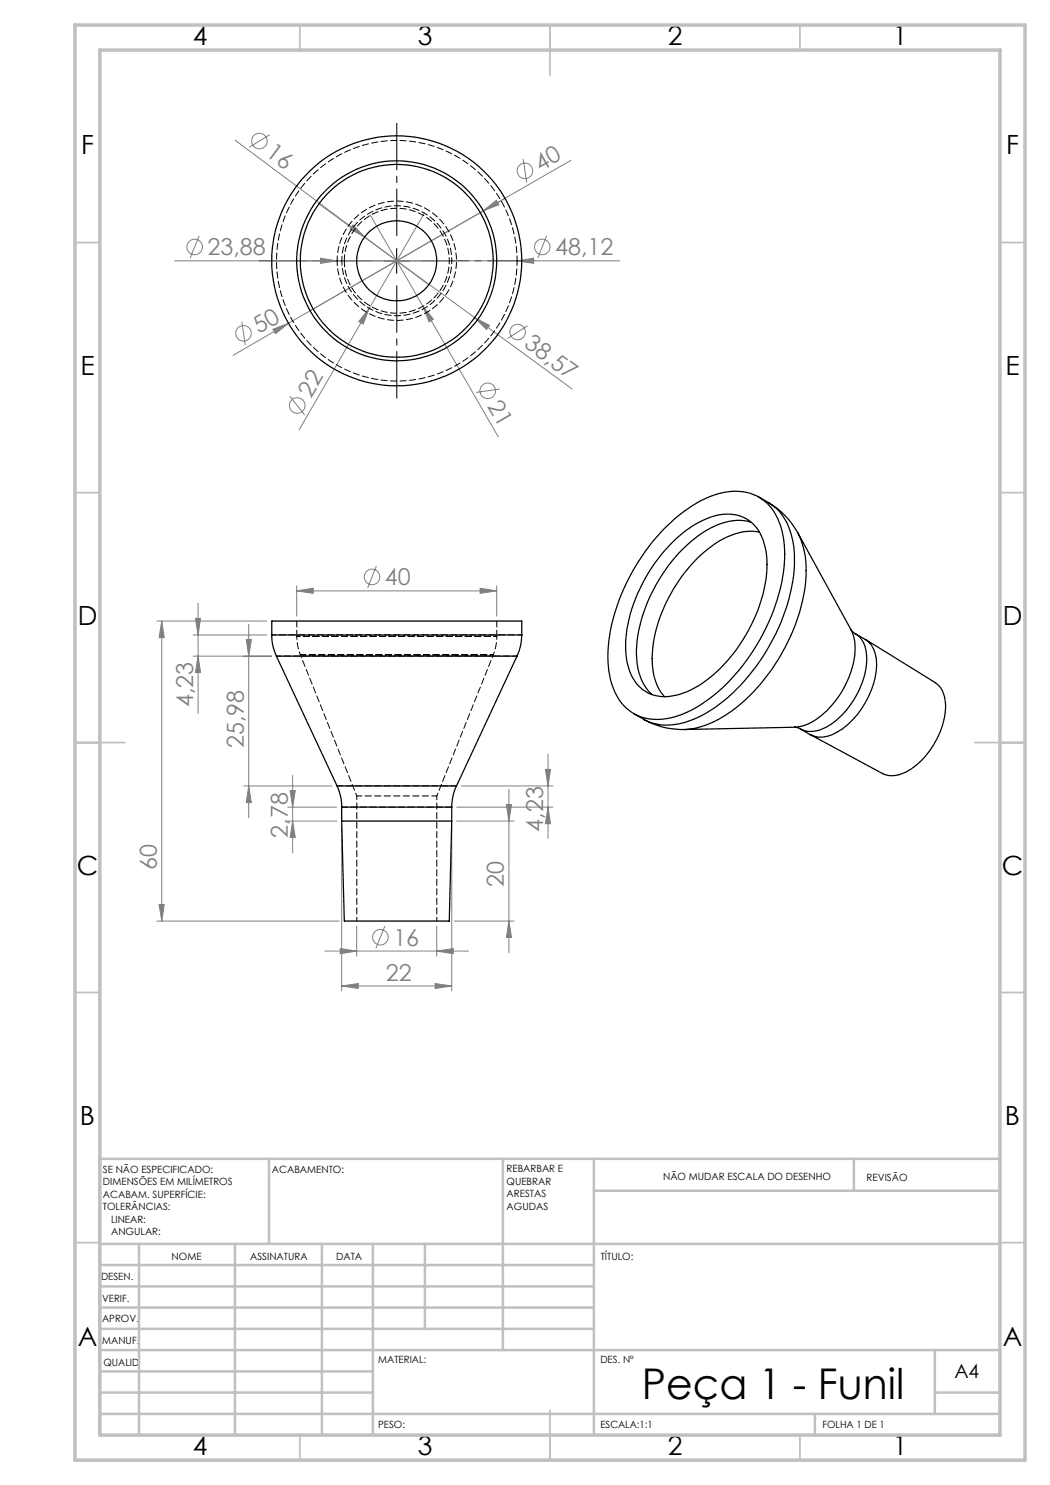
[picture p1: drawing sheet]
<svg xmlns="http://www.w3.org/2000/svg" width="210mm" height="297mm" viewBox="0 0 210 297" stroke-linecap="round" stroke-linejoin="round" font-family="sans-serif">
<g fill="none" stroke="#808080" stroke-width=".2">
<path d="M47 28l38.8 29M53.9 26.9l-4.1 2.6M101 39.7l-43.3 25M104.6 31.8l.7 4.7M114.2 32.1l-17.5 10.1M34.9 52.2h89.1M39.8 47.2l-1.8 4.4M63.8 40.8l50.6 37M64.1 51.6l3.3 .6-3.3 .5zM70.6 45l2.3 2.4-2.9-1.6zM74.1 43.1l25.6 44.3M84.8 42.6l-11 19.1"/>
<path d="M96.7 42.2l2.6-2.1 .5 .9zM96.7 42.2l-34.7 20M103.4 52.2l3.3-.6v1.1zM109.3 47.2l-1.7 4.4M48.4 64.3l.6 4.7M54.6 65.9l3.1-1.2-2.6 2zM57.7 64.7l-11.1 6.4M58 79.2l2.9 3.8M73.8 61.7l-1.2 3.1-.8-.5zM73.8 61.7l-14 24.3M84.6 61.3l2.1 2.5-.9 .6zM94.9 63.5l3 1.6-.6 .8z"/>
<path d="M99.9 77.8l-4.7 .7M105.6 65.2l-4.1 2.5M59.3 118.2l3.4-.6v1.1zM59.3 117.2v6M59.3 118.2h40M75.3 113.2l-1.8 4.4M96 117.6l3.3 .6-3.3 .5zM99.3 117.2v6M31.4 124.2h21.9M32.3 124.2l.5 3.3h-1zM32.3 124.2v60M38.6 131.2h15.7"/>
<path d="M38.6 127h14.7M39.1 123.7h1l-.5 3.3zM39.6 131.2l.5 3.3h-1zM39.6 120.6v22.1M49.2 127.9h1.1l-.6 3.3zM49.7 124.9v38.6M48.8 157.2h17.6M49.7 157.2l.6 3.3h-1.1zM58 158.1h1.1l-.6 3.3zM58.5 155.1v15.5M92.3 157.2h18.3M101.8 157.9v32.7"/>
<path d="M109.1 153.9h1l-.5 3.3zM109.6 150.8v16.9M57.5 164.2h9.8M57.5 161.4h9.8M58.5 164.2l.6 3.3h-1.1zM68.3 165.2v33M90.3 165.2v33M91.3 161.4h19.3M91.3 164.2h11.5M101.3 160.9h1l-.5 3.3zM109.6 161.4l.5 3.3h-1zM31.4 184.2h36.4"/>
<path d="M31.8 180.9h1l-.5 3.3zM65 190.2h28.7M68.1 189.7l3.2 .5-3.2 .5zM68.3 197.2l3.3-.5v1zM68.3 197.2h22M71.3 185.2v6M77 185.2l-1.8 4.4M87 196.7l3.3 .5-3.3 .5zM87.3 190.2l3.4-.5v1zM87.3 185.2v6M90.8 184.2h12M101.8 184.2l.5 3.3h-1z"/>
<circle cx="51.9" cy="28.2" r="1.56"/>
<circle cx="105" cy="34.2" r="1.55"/>
<circle cx="38.9" cy="49.4" r="1.56"/>
<circle cx="108.4" cy="49.4" r="1.56"/>
<circle cx="48.7" cy="66.7" r="1.56"/>
<circle cx="97.6" cy="78.2" r="1.56"/>
<circle cx="103.5" cy="66.4" r="1.56"/>
<circle cx="59.4" cy="81.1" r="1.56"/>
<circle cx="74.4" cy="115.4" r="1.55"/>
<circle cx="76.1" cy="187.4" r="1.56"/>
</g>
<path d="M74.4 52.1h-22.5M79.4 47.1v-22.5M79.4 57.1v22.5M84.4 52.1h22.5" fill="none" stroke="#000" stroke-width=".2" stroke-dasharray="15.2 1.3 1.3 1.3" stroke-dashoffset="5.9"/>
<path d="M76.8 52.2h5M79.3 49.7v5" fill="none" stroke="#000" stroke-width=".2"/>
<g fill="none" stroke="#c0c0c0" stroke-width=".35">
<path d="M60 5v5M110 5v10M160 5v5M15 48.5h5M200 48.5h5M15 98.5h5M200 98.5h5M15 148.5h10M195 148.5h10M15 198.5h5M200 198.5h5M15 248.5h5"/>
<path d="M200 248.5h5M60 287v5M110 282v10M160 287v5"/>
</g>
<g fill="none" stroke="#c0c0c0" stroke-width=".5">
<path d="M53.8 231.8v17M100.6 231.8v38.2M118.8 231.8v55.2M118.8 238.2h81.2M170.8 231.8v6.4M200 231.8h-180v55.2M20 248.8h180M20 257.3h98.8M20 253h98.8M27.8 248.8v38.2M47 248.8v38.2M64.4 248.8v38.2"/>
<path d="M74.6 248.8v38.2M85 248.8v17M20 265.8h98.8M20 261.5h98.8M20 278.5h54.6M20 274.3h54.6M20 270h180M187 278.5h13M187 270v12.8M20 282.8h180M163 282.8v4.2"/>
</g>
<path d="M15 5h190v287h-190zM20 10h180v277h-180z" fill="none" stroke="#c0c0c0" stroke-width=".7"/>
<g fill="#808080">
<path d="M70.6 45l2.3 2.4-2.9-1.6z"/>
<path d="M103.4 52.2l3.3-.6v1.1z"/>
<path d="M64.1 51.6l3.3 .6-3.3 .5z"/>
<path d="M54.6 65.9l3.1-1.2-2.6 2z"/>
<path d="M96.7 42.2l2.6-2.1 .5 .9z"/>
<path d="M73.8 61.7l-1.2 3.1-.8-.5z"/>
<path d="M84.6 61.3l2.1 2.5-.9 .6z"/>
<path d="M94.9 63.5l3 1.6-.6 .8z"/>
<path d="M87 196.7l3.3 .5-3.3 .5zM68.3 197.2l3.3-.5v1z"/>
<path d="M59.3 118.2l3.4-.6v1.1zM96 117.6l3.3 .6-3.3 .5z"/>
<path d="M68.1 189.7l3.2 .5-3.2 .5zM87.3 190.2l3.4-.5v1z"/>
<path d="M101.8 184.2l.5 3.3h-1zM101.3 160.9h1l-.5 3.3zM58.5 164.2l.6 3.3h-1.1zM58 158.1h1.1l-.6 3.3zM49.7 157.2l.6 3.3h-1.1zM49.2 127.9h1.1l-.6 3.3zM39.6 131.2l.5 3.3h-1zM39.1 123.7h1l-.5 3.3z"/>
<path d="M32.3 124.2l.5 3.3h-1zM31.8 180.9h1l-.5 3.3zM109.1 153.9h1l-.5 3.3zM109.6 161.4l.5 3.3h-1z"/>
</g>
<g fill="none" stroke="#000" stroke-width=".25">
<path d="M151.8 99.4l1.9 1.1a10.8 10.8 0 0 1 4.8 7.6 30.3 30.3 0 0 1-2.7 17.4 38.4 38.4 0 0 1-14.6 17.1 14.1 14.1 0 0 1-10.1 2.2l-1.4-.4-1-.5M133.1 105.5a23.2 23.2 0 0 1 12.3-7.1 9.2 9.2 0 0 1 10.7 6.8 25.5 25.5 0 0 1-1 15.7 38.9 38.9 0 0 1-15.8 20.6 13.9 13.9 0 0 1-10.9 2 9.7 9.7 0 0 1-6.3-7.4 27.6 27.6 0 0 1 1.7-16 42.2 42.2 0 0 1 9.3-14.6zM134.4 108.6a18.2 18.2 0 0 1 10.1-5.7 7.4 7.4 0 0 1 8.3 5.8 21.5 21.5 0 0 1-1.2 13.2 30.9 30.9 0 0 1-12.5 15.6 10.7 10.7 0 0 1-8.9 1.3 8.2 8.2 0 0 1-4.8-6.5 26.1 26.1 0 0 1 3.6-16.6 33.7 33.7 0 0 1 5.4-7.1zM150.3 104.5a10.7 10.7 0 0 0-9.1 1.6 31.6 31.6 0 0 0-13.9 23.9 11.3 11.3 0 0 0 3.1 8.9M151.9 106.4a12.7 12.7 0 0 0-10.4 3.5 30.9 30.9 0 0 0-11 20.9 11.5 11.5 0 0 0 2.4 8.5M153.7 100.6a15.6 15.6 0 0 1 5.9 6M159.6 106.6a19.1 19.1 0 0 1 1.1 12.8 38.8 38.8 0 0 1-15.2 23.4 16.7 16.7 0 0 1-8.7 3.1M159.6 106.6l10.6 19.3a11.2 11.2 0 0 1-.3 9.2 18 18 0 0 1-8.2 9.7l-1.8 .5-1 .1M54.4 127a9.5 9.5 0 0 0 .9 4.2M54.4 127v-2.8h50v2.8M54.4 127h50M55.3 131.2h48.1"/>
<path d="M55.3 131.2l12.1 26M103.4 131.2l-12.1 26M104.4 127a10.3 10.3 0 0 1-1 4.2M170.2 125.9l.9 .8M171.1 126.7a5.8 5.8 0 0 1 3.9 4 14.4 14.4 0 0 1-2.7 11.1 12 12 0 0 1-7.7 5.6 6.3 6.3 0 0 1-4.5-1.6M171.1 126.7a5.3 5.3 0 0 1 2.3 5.1 17.1 17.1 0 0 1-8.1 13.6 5.3 5.3 0 0 1-5.2 .4M173.1 127.9l13.9 8.6a6.1 6.1 0 0 1 2 6.2 16.4 16.4 0 0 1-7.9 11.7 5.2 5.2 0 0 1-4.6 .3l-14.4-7.7M67.4 157.2a9.5 9.5 0 0 1 .9 4.2M67.4 157.2h23.9M91.3 157.2a10.3 10.3 0 0 0-1 4.2M126.8 142.7l1.9 1.2M128.7 143.9a15.5 15.5 0 0 0 8.1 2"/>
<path d="M158.9 145.4l1.2 .4M158.9 145.4l-22.1 .5M68.3 164.2h22M68.3 164.2l.6 20h21l.4-20M68.3 161.4h22M68.3 161.4v2.8M90.3 161.4v2.8"/>
<circle cx="79.3" cy="52.2" r="8"/>
<circle cx="79.3" cy="52.2" r="20"/>
<circle cx="79.3" cy="52.2" r="25"/>
<circle cx="79.4" cy="52.2" r="19.3"/>
</g>
<path d="M67.4 52.1a11.9 11.9 0 0 0 17.7 10.5 11.9 11.9 0 0 0 .7-20.5 11.9 11.9 0 0 0-18.3 9.2l-.1 .8M103.4 52.1a24.1 24.1 0 0 1-35.7 21.1 24.1 24.1 0 0 1-1.1-41.5 24.1 24.1 0 0 1 36.8 19.2v1.2M71.4 159.2h16" fill="none" stroke="#000" stroke-width=".2" stroke-dasharray="1.3 .6" stroke-dashoffset=".3"/>
<path d="M68.4 52.1a11 11 0 0 1 16.2-9.6 11 11 0 0 1 .7 18.9 11 11 0 0 1-16.9-8.4v-.9M55.3 131.2h48.1M104.4 127h-50" fill="none" stroke="#000" stroke-width=".2" stroke-dasharray="1.3 .6" stroke-dashoffset=".4"/>
<path d="M68.9 52.1a10.5 10.5 0 0 0 15.5 9.3 10.5 10.5 0 0 0 .7-18.1 10.5 10.5 0 0 0-16.2 8v.8" fill="none" stroke="#000" stroke-width=".2" stroke-dasharray="1.3 .6"/>
<path d="M60.1 131h38.5h-38.5" fill="none" stroke="#000" stroke-width=".2" stroke-dasharray="1.3 .6" stroke-dashoffset=".2"/>
<path d="M59.4 127.3a10 10 0 0 0 .7 3.7M98.6 131a10 10 0 0 0 .8-3.7M99.4 127.3h-40h40" fill="none" stroke="#000" stroke-width=".2" stroke-dasharray="1.3 .6" stroke-dashoffset=".6"/>
<path d="M59.4 124.2v3.1M99.4 127.3v-3.1M91.3 157.2h-23.9M68.4 161.4h22" fill="none" stroke="#000" stroke-width=".2" stroke-dasharray="1.3 .6" stroke-dashoffset=".1"/>
<path d="M60.1 131l11.3 28.2M87.4 159.2l11.2-28.2" fill="none" stroke="#000" stroke-width=".2" stroke-dasharray="1.3 .6" stroke-dashoffset=".7"/>
<path d="M71.4 159.2v25M87.4 184.2v-25" fill="none" stroke="#000" stroke-width=".2" stroke-dasharray="1.3 .6" stroke-dashoffset=".5"/>
<text font-size="8.5" x="128.4" y="279.7">Peça 1 - Funil</text>
<g font-size="5.3">
<text x="38.5" y="9">4</text>
<text x="83.5" y="9">3</text>
<text x="133.6" y="9">2</text>
<text x="178.6" y="9">1</text>
<text x="16.2" y="30.8">F</text>
<text x="201.2" y="30.8">F</text>
<text x="16.1" y="75">E</text>
<text x="201.1" y="75">E</text>
<text x="15.5" y="125">D</text>
<text x="200.5" y="125">D</text>
<text x="15.4" y="175">C</text>
<text x="200.4" y="175">C</text>
<text x="16" y="225">B</text>
<text x="201" y="225">B</text>
<text x="15.5" y="269.3">A</text>
<text x="200.5" y="269.3">A</text>
<text x="38.5" y="291">4</text>
<text x="83.5" y="291">3</text>
<text x="133.6" y="291">2</text>
<text x="178.6" y="291">1</text>
</g>
<g font-size="4.7" fill="#808080">
<text x="52.9" y="31.1" transform="rotate(37 52.9 31.1)">16</text>
<text x="108.1" y="34.3" transform="rotate(-30 108.1 34.3)">40</text>
<text x="41.5" y="51.1">23,88</text>
<text x="111" y="51.1">48,12</text>
<text x="51.8" y="66.8" transform="rotate(-30 51.8 66.8)">50</text>
<text x="104.6" y="69.3" transform="rotate(36 104.6 69.3)">38,57</text>
<text x="62.2" y="79.7" transform="rotate(-60 62.2 79.7)">22</text>
<text x="97.4" y="81.2" transform="rotate(60 97.4 81.2)">21</text>
<text x="77" y="117.1">40</text>
<text x="38.6" y="141.4" transform="rotate(-90 38.6 141.4)">4,23</text>
<text x="48.8" y="149.7" transform="rotate(-90 48.8 149.7)">25,98</text>
<text x="57.5" y="167.6" transform="rotate(-90 57.5 167.6)">2,78</text>
<text x="108.6" y="166.4" transform="rotate(-90 108.6 166.4)">4,23</text>
<text x="31.4" y="173.9" transform="rotate(-90 31.4 173.9)">60</text>
<text x="100.8" y="177.4" transform="rotate(-90 100.8 177.4)">20</text>
<text x="78.7" y="189.1">16</text>
<text x="77.2" y="196.2">22</text>
</g>
<text font-size="3.9" x="190.9" y="275.5">A4</text>
<g font-size="2">
<text x="20.6" y="234.6">SE NÃO ESPECIFICADO:</text>
<text x="20.6" y="237.1">DIMENSÕES EM MILÍMETROS</text>
<text x="20.6" y="239.6">ACABAM. SUPERFÍCIE:</text>
<text x="54.4" y="234.6">ACABAMENTO:</text>
<text x="101.3" y="234.5">REBARBAR E</text>
<text x="101.3" y="237">QUEBRAR</text>
<text x="101.3" y="239.5">ARESTAS</text>
<text x="132.6" y="236">NÃO MUDAR ESCALA DO DESENHO</text>
<text x="173.3" y="236.2">REVISÃO</text>
<text x="20.6" y="242.1">TOLERÂNCIAS:</text>
<text x="22.2" y="244.6">LINEAR:</text>
<text x="101.3" y="242">AGUDAS</text>
<text x="22.2" y="247.1">ANGULAR:</text>
<text x="34.3" y="252">NOME</text>
<text x="50" y="251.9">ASSINATURA</text>
<text x="67.2" y="251.9">DATA</text>
<text x="120.2" y="251.9">TÍTULO:</text>
<text x="20.2" y="256.1">DESEN.</text>
<text x="20.4" y="260.3">VERIF.</text>
<text x="20.4" y="264.4">APROV.</text>
<text x="20.5" y="268.8">MANUF.</text>
<text x="20.7" y="273.1">QUALID</text>
<text x="75.7" y="272.5">MATERIAL:</text>
<text x="120.1" y="272.5">DES. Nº</text>
<text x="75.6" y="285.5">PESO:</text>
<text x="120.1" y="285.6">ESCALA:1:1</text>
<text x="164.5" y="285.6">FOLHA 1 DE 1</text>
</g>
</svg>
